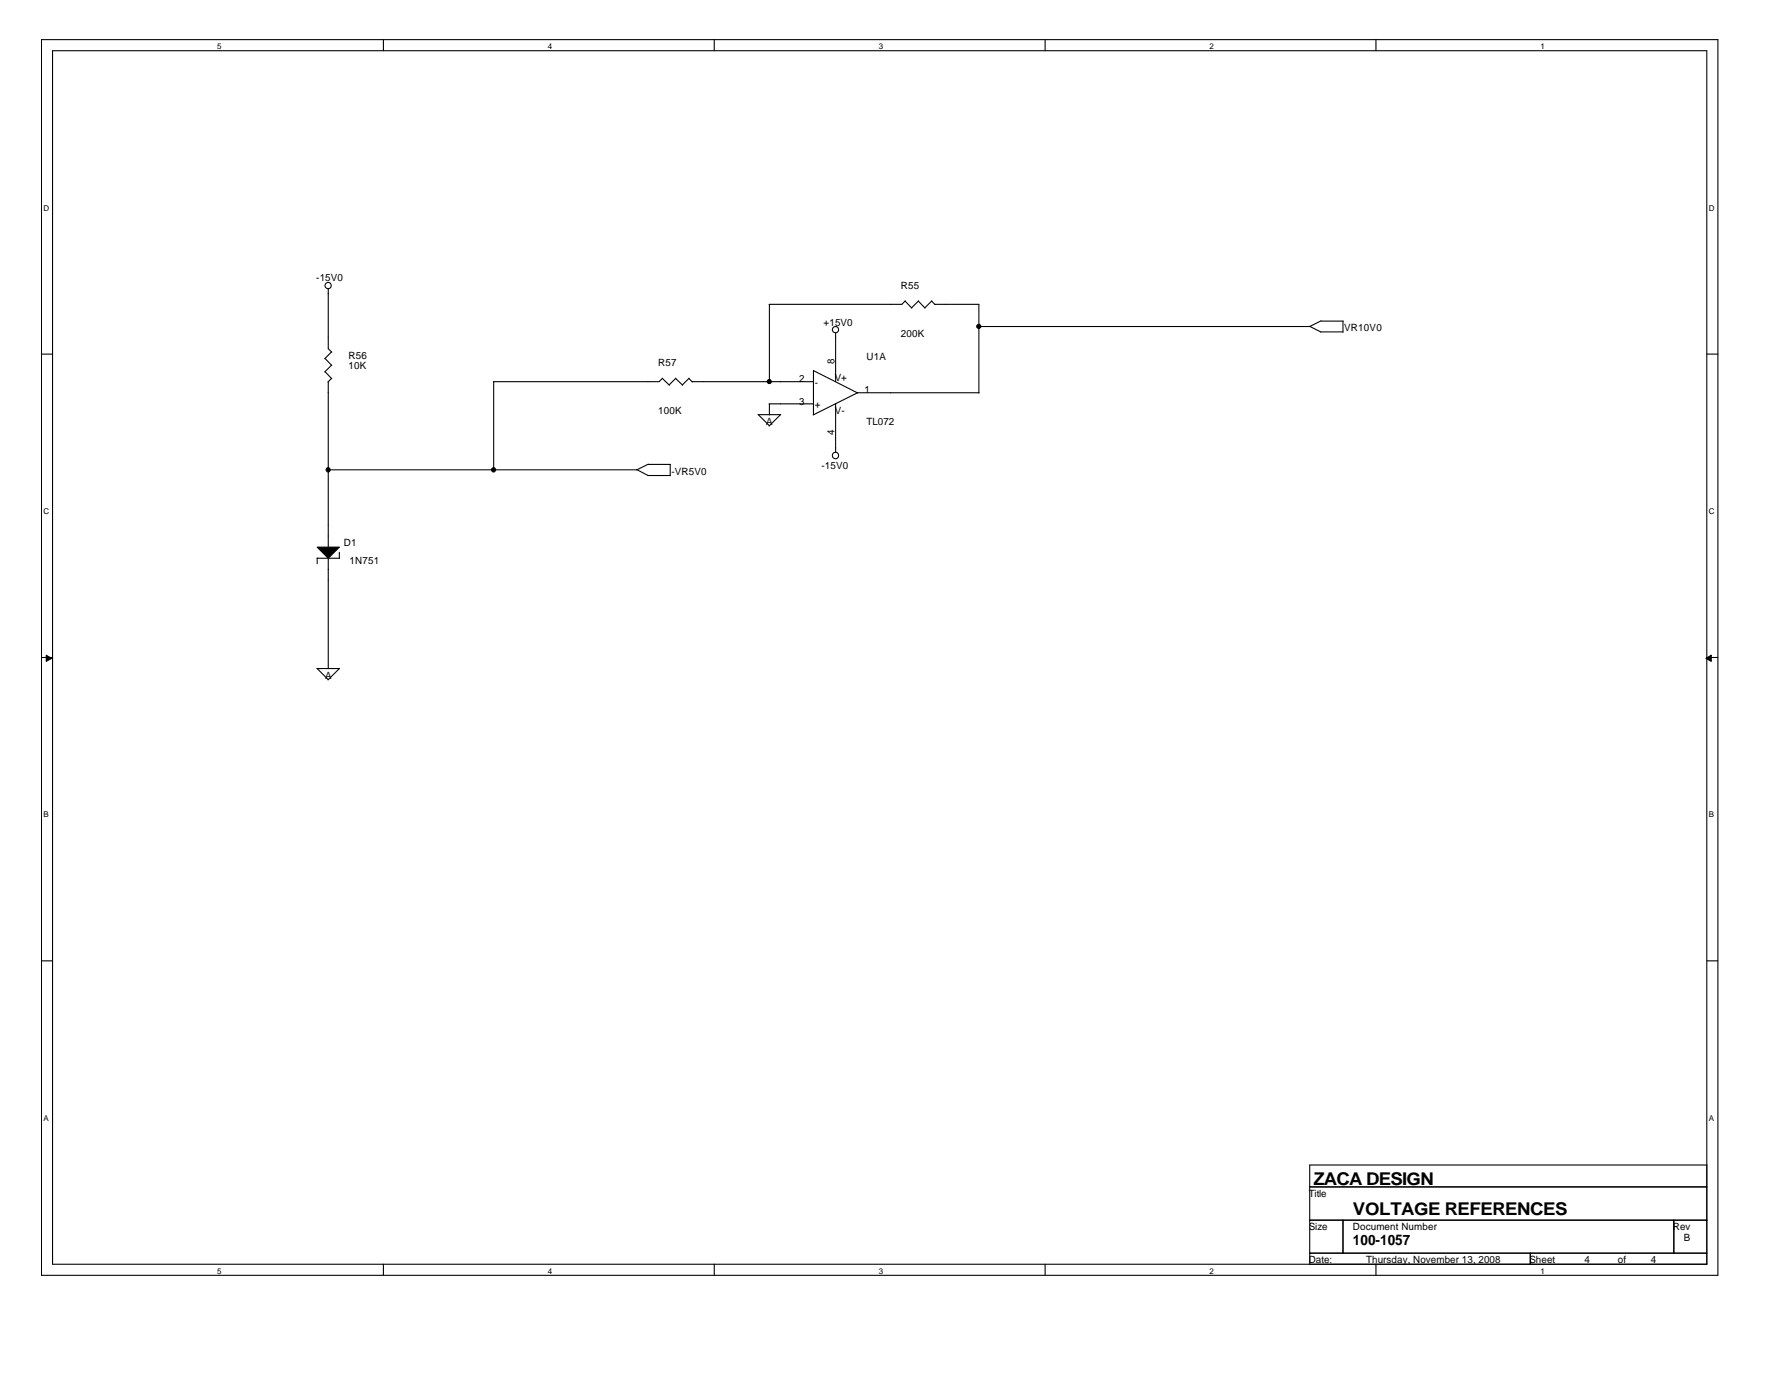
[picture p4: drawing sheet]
<svg xmlns="http://www.w3.org/2000/svg" width="279mm" height="216mm" viewBox="0 0 279 216" stroke-linecap="round" stroke-linejoin="round" font-family="sans-serif">
<g fill="none" stroke="#000" stroke-width=".17">
<path d="M6.5 6.2h262.5v193.5h-262.5zM8.2 7.9h259.1v190h-259.1zM60 6.2v1.7M111.9 6.2v1.7M163.7 6.2v1.7M215.5 6.2v1.7M6.5 55.4h1.7M50.9 56.1l1.1 1.1M50.9 58.2l1.1 1.1M51.4 45.2v9.4l.6 .5M51.4 59.8v25.9M51.9 55.1l-1 1.1"/>
<path d="M51.9 57.2l-1 1M51.9 59.2l-.5 .6M77.3 59.8v13.8M103.7 59.2l1.1 1.1M103.8 59.2l-.6 .6h-25.9M105.8 59.2l1.1 1.1M105.9 59.2l-1.1 1.1M107.9 59.2l.5 .6M107.9 59.2l-1 1.1M108.4 59.8h19M120.5 47.6v12.2M127.4 58v6.9"/>
<path d="M127.4 58l6.9 3.5M130.9 52.1v7.7M141.7 47.1l1.1 1.1M141.8 47.1l-.6 .5h-20.7M143.8 47.1l1.1 1.1M143.9 47.1l-1.1 1.1M145.9 47.1l.5 .6M145.9 47.1l-1.1 1.1M146.4 47.6h6.9v13.9M205.1 51.1l1.8 .9M206.8 52h3.5M206.9 50.3h3.5"/>
<path d="M206.9 50.2l-1.8 .9h-51.8M210.3 50.3v1.7M267.3 55.4h1.7M99.7 73.5l1.8 .9M101.4 74.4h3.6M101.5 72.7h3.5M101.5 72.7l-1.7 .9h-48.4M105 72.7v1.8M118.7 64.9l1.8 1.8M118.8 64.9h3.5M120.5 63.2h6.9M120.5 63.2v1.8"/>
<path d="M122.2 64.9l-1.7 1.8M130.9 63.2v7.6M153.3 61.5h-19l-6.9 3.5M49.7 87.4v.8M49.7 87.4h3.5M51.4 87.4v17.3M53.1 86.5v.9M6.5 102.9h1.7M49.6 104.6l1.8 1.8M49.7 104.7h3.5M53.1 104.7l-1.7 1.8M267.3 102.9h1.7"/>
<path d="M6.5 150.4h1.7M267.3 150.4h1.7M60 197.9v1.8M111.9 197.9v1.8M163.7 197.9v1.8M205.1 185.8h62.2M205.1 191h62.2M205.1 196.2h62.2M210.3 191v5.2M215.5 197.9v1.8M239.7 196.2v1.7M262.1 191v5.2"/>
<path d="M267.3 182.4h-62.2v15.5"/>
<circle cx="51.4" cy="44.7" r=".49"/>
<circle cx="130.8" cy="51.6" r=".49"/>
<circle cx="130.8" cy="71.3" r=".5"/>
</g>
<g fill="#000" stroke="#000" stroke-width=".16">
<path d="M7.2 102.6l.9 .5-.9 .4z" fill-rule="evenodd"/>
<path d="M267.2 103.1l.8-.5v.9z" fill-rule="evenodd"/>
</g>
<g fill="#000" stroke="#000" stroke-width=".17">
<path d="M49.7 85.7h3.4l-1.7 1.7z" fill-rule="evenodd"/>
<circle cx="120.5" cy="59.7" r=".32"/>
<circle cx="153.3" cy="51.1" r=".32"/>
<circle cx="51.4" cy="73.6" r=".33"/>
<circle cx="77.3" cy="73.6" r=".33"/>
</g>
<g font-size="2.8">
<text x="205.7" y="185.5">ZACA DESIGN</text>
<text x="211.9" y="190.3">VOLTAGE REFERENCES</text>
</g>
<text font-size="2.2" x="211.9" y="195">100-1057</text>
<g font-size="1.6">
<text x="49.5" y="44.1">-15V0</text>
<text x="141.1" y="45.3">R55</text>
<text x="129" y="51">+15V0</text>
<text x="141.1" y="52.7">200K</text>
<text x="210.5" y="51.9">VR10V0</text>
<text x="54.6" y="56.2">R56</text>
<text x="54.6" y="57.7">10K</text>
<text x="103.1" y="57.4">R57</text>
<text x="125.1" y="59.9">2</text>
<text x="130.7" y="56.9" transform="rotate(-90 130.7 56.9)">8</text>
<text x="130.7" y="59.6">V+</text>
<text x="135.7" y="56.3">U1A</text>
<text x="103.1" y="64.8">100K</text>
<text x="125.1" y="63.3">3</text>
<text x="127.6" y="63.9">+</text>
<text x="127.6" y="60.5">-</text>
<text x="130.7" y="64.8">V-</text>
<text x="135.4" y="61.6">1</text>
<text x="120" y="66.5">A</text>
<text x="130.7" y="68.2" transform="rotate(-90 130.7 68.2)">4</text>
<text x="135.7" y="66.5">TL072</text>
<text x="105.2" y="74.3">-VR5V0</text>
<text x="128.7" y="73.4">-15V0</text>
<text x="53.8" y="85.5">D1</text>
<text x="54.7" y="88.3">1N751</text>
<text x="50.9" y="106.3">A</text>
<text x="205" y="187.4">Title</text>
<text x="205" y="192.6">Size</text>
<text x="205" y="197.8">Date:</text>
<text x="211.9" y="192.6">Document Number</text>
<text x="214" y="197.8">Thursday, November 13, 2008</text>
<text x="239.5" y="197.8">Sheet</text>
<text x="248.2" y="197.8">4</text>
<text x="253.4" y="197.8">of</text>
<text x="258.5" y="197.8">4</text>
<text x="262" y="192.6">Rev</text>
<text x="263.7" y="194.4">B</text>
</g>
<g font-size="1.3">
<text x="34" y="7.7">5</text>
<text x="85.8" y="7.7">4</text>
<text x="137.6" y="7.7">3</text>
<text x="189.4" y="7.7">2</text>
<text x="241.3" y="7.7">1</text>
<text x="6.8" y="33">D</text>
<text x="267.6" y="33">D</text>
<text x="6.8" y="80.5">C</text>
<text x="267.6" y="80.5">C</text>
<text x="6.8" y="128">B</text>
<text x="267.6" y="128">B</text>
<text x="6.8" y="175.5">A</text>
<text x="267.6" y="175.5">A</text>
<text x="34" y="199.4">5</text>
<text x="85.8" y="199.4">4</text>
<text x="137.6" y="199.4">3</text>
<text x="189.4" y="199.4">2</text>
<text x="241.3" y="199.4">1</text>
</g>
</svg>
